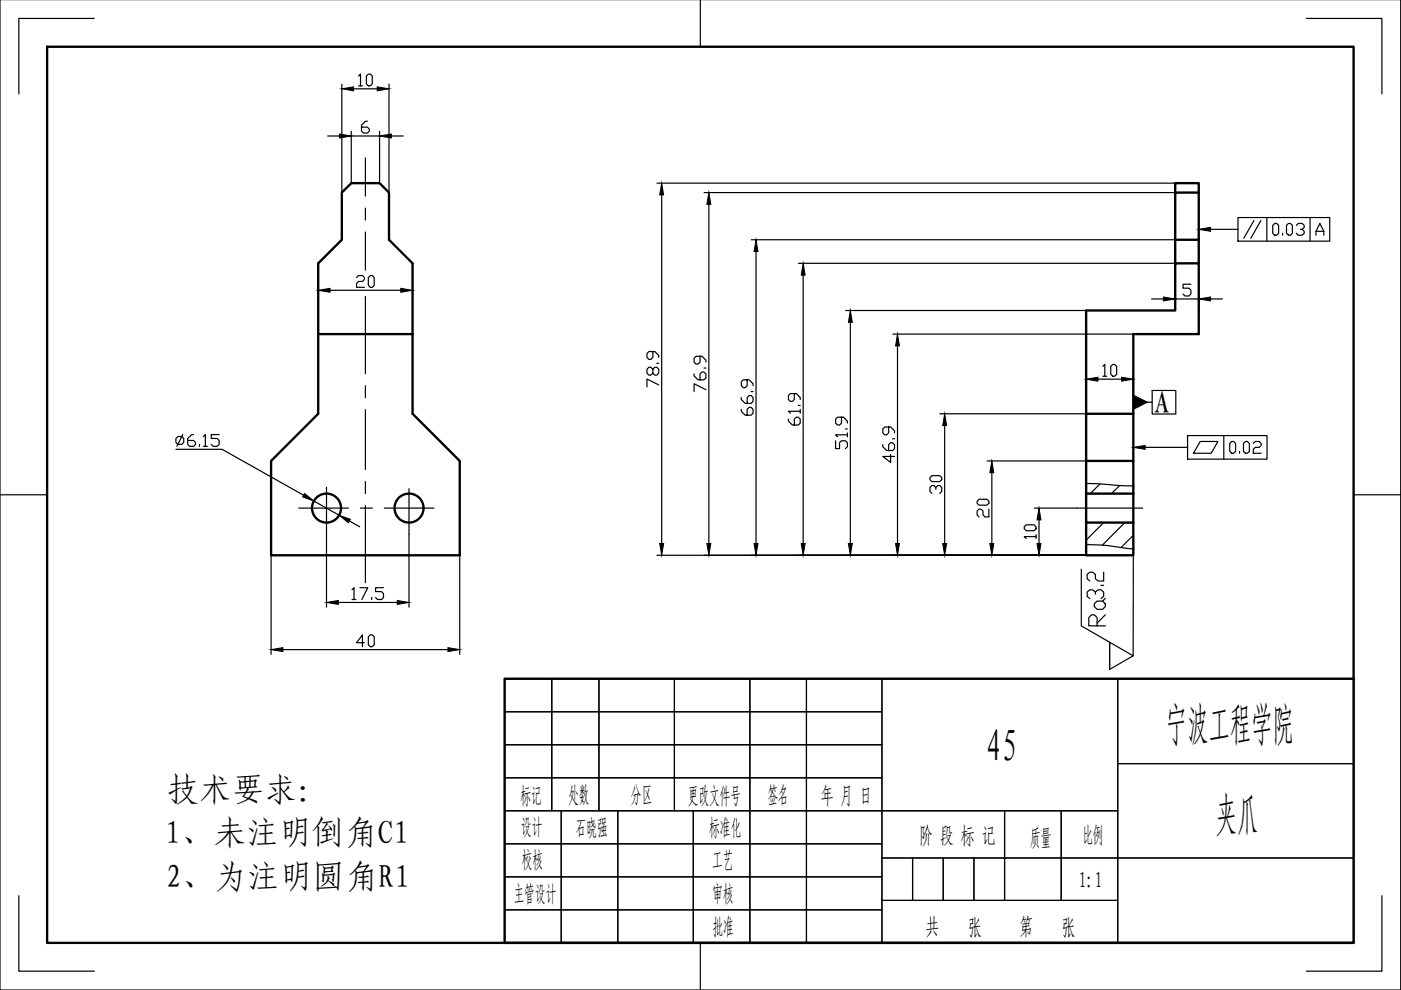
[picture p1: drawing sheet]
<svg xmlns="http://www.w3.org/2000/svg" width="297mm" height="210mm" viewBox="0 0 297 210" stroke-linecap="round" stroke-linejoin="round" font-family="sans-serif">
<g fill="none" stroke="#000" stroke-width=".5">
<path d="M10 9.9h277v190h-277zM72.5 40.8l2-2h6l2 2v10l5 5v31.9l10 10v20h-40v-20l10-10v-31.9l5-5zM249.2 55.8v-5h5v5M249.2 50.8v-10h5v10M249.2 40.8v-2h5v2M67.5 70.8h20M230.3 97.7h10v7M230.3 87.7v-21.9h18.9v-10h5v15h-13.9v16.9M240.3 97.7v-10h-10v17M230.3 110.8v6.9h10v-6.9M230.3 104.7v6.1h10v-6.1M230.3 104.7h10"/>
<path d="M287 143.9h-180v56h180"/>
<circle cx="69.2" cy="107.7" r="3.1"/>
<circle cx="86.7" cy="107.7" r="3.1"/>
</g>
<g fill="none" stroke="#000" stroke-width=".25">
<path d="M77.5 33.5v8.1M77.5 44.1v2.6M77.5 49.2v8.1M77.5 62.9v16.3M77.5 81.8v2.5M77.5 86.9v12.7M63.3 107.7h10.6M69.2 103.3v10M76.4 107.7h2.5M77.5 102.1v2.5M77.5 107.2v16.3M81.5 107.7h10.5"/>
<path d="M86.7 103.6v9.7M228.3 107.7h14"/>
</g>
<!-- layer: 0 -->
<g fill="none" stroke="#000" stroke-width=".25">
<path d="M0 -.1v210h297v-210M148.5 -.1v10M10 9.9h277v190h-277zM20 3.9h-16v16M277 3.9h16v16M0 104.9h10M230.3 102.5l10 .5M230.3 115.5h.6a50.5 50.5 0 0 1 8.8 .8l.6 .1M240.3 117.7v21.3M287 104.9h10M107 143.9h180v56h-180zM107 150.9h80"/>
<path d="M107 157.9h80M117 143.9v28M127 143.9v28M143 143.9v28M159 143.9v56M171 143.9v56M187 143.9v56M237 143.9v56M107 164.9h80M107 171.9h130M107 178.9h80M119 171.9v28"/>
<path d="M131 171.9v28M147 171.9v28M213 171.9v19M225 171.9v19M237 161.9h50M4 189.9v16h16M107 185.9h80M107 192.9h80M148.5 199.9v10M187 190.9h50M187 181.9h100M193.5 181.9v9"/>
<path d="M200 181.9v9M206.5 181.9v9M293 189.9v16h-16"/>
</g>
<path d="M233.2 102.6l-2 2.1M234 110.8l-3.7 3.7M237.4 102.9l-1.7 1.8M238.5 110.8l-4.8 4.8M240.3 104.5l-.2 .2M240.3 113.5l-2.6 2.6" fill="none" stroke="#000" stroke-width=".25"/>
<g fill="none" stroke="#000" stroke-width=".25">
<path d="M107 150.9h80M107 157.9h80M117 143.9v28M127 143.9v28M143 143.9v28M159 143.9v56M171 143.9v56M187 143.9v56M237 143.9v56M107 164.9h80M107 171.9h130M107 178.9h80"/>
<path d="M119 171.9v28M131 171.9v28M147 171.9v28M213 171.9v19M225 171.9v19M237 161.9h50M107 199.9v-56h180v56M107 185.9h80M107 192.9h80M187 190.9h50M187 181.9h100M193.5 181.9v9"/>
<path d="M200 181.9v9M206.5 181.9v9"/>
</g>
<g fill="none" stroke="#000" stroke-width=".25">
<path d="M72.5 17.8v23M75 18.8h5M76 16.1l.4-.4v2.5M76 18.2h.8M77.7 16.1l.4-.4h.4l.4 .4v1.7l-.4 .4h-.4l-.4-.4zM82.5 17.8v23M69.5 28.8h2.5M74.5 27.8v11M74.5 28.8h6M77.9 25.7h-.4l-.9 .8v1.3l.5 .4h.8l.4-.4v-.4l-.4-.4h-1.3M80.5 27.8v11M83 28.8h2.5"/>
<path d="M139.3 38.8h109.9M67.5 55.8v6.8M75.6 58.8l.4-.4h.8l.5 .4v.5l-.5 .4h-.8l-.4 .4v.8h1.7M78.5 58.4h.4l.4 .4v1.7l-.4 .4h-.4l-.4-.4v-1.7zM87.5 55.8v6.8M140.3 41.3v73.9M149.3 40.8h99.9M150.3 43.3v71.9M159.3 50.8h89.9M160.3 53.3v61.9M169.3 55.8h79.9M170.3 58.3v56.9"/>
<path d="M256.7 48.6h5.8M262.5 46.1h19.4v5h-19.4zM265.9 46.8l-2.2 3.7M267.3 46.8l-2.1 3.7M268.6 46.1v5M269.8 47.8l.5-.4h.4l.4 .4v1.7l-.4 .4h-.4l-.5-.4zM271.9 49.5v.4M273.2 47.4h.4l.4 .4v1.7l-.4 .4h-.4l-.4-.4v-1.7zM274.8 47.8l.5-.4h.8l.4 .4v.4l-.4 .4h-.4M276.1 48.6l.4 .4v.5l-.4 .4h-.8l-.5-.4M277.8 46.1v5M279 49.9v-.9l.8-1.6 .9 1.6v.9"/>
<path d="M279 49h1.7M70 61.5h15M138.4 78.3l.4-.4h.4l.5 .4v.8l-.5 .4h-.4l-.4-.4v-.8l-.4-.4h-.4l-.4 .4v.8l.4 .4h.4l.4-.4M138.4 74.5v1.3l-.4 .4h-.4l-.4-.4v-.8l.4-.5h1.2l.9 .9v.4M139.2 77h.5M147.2 79.3v.4l.8 .8h1.2l.5-.4v-.8l-.5-.4h-.4l-.4 .4v1.2M148.4 75.5v1.3l-.4 .4h-.4l-.4-.4v-.9l.4-.4h1.2l.9 .9v.4M149.2 78h.5M179.3 65.8h51M180.3 68.3v46.9M189.3 70.8h51M190.3 73.3v41.9"/>
<path d="M230.3 79.4v8.3h-31M233.8 77.7l.4-.4v2.5M233.8 79.8h.9M235.5 77.7l.4-.4h.4l.4 .4v1.7l-.4 .4h-.4l-.4-.4zM240.3 79.4v8.3M244.2 63.4h2.5M249.2 62.4v3.4M249.2 63.4h5M252.5 60.3h-1.7v.8h1.3l.4 .4v.8l-.4 .5h-.9l-.4-.5M254.2 62.4v3.4M256.7 63.4h2.5M37.3 95.3h9.8l17.3 9.7"/>
<path d="M37.3 93l.4-.4h.8l.5 .4v.8l-.5 .4h-.8l-.4-.4zM38.7 92.1l-1.2 2.5M41 92.1h-.4l-.8 .9v1.2l.4 .4h.8l.5-.4v-.4l-.5-.4h-1.2M42.3 94.2v.4M43.1 92.6l.4-.5v2.5M43.1 94.6h.9M46.5 92.1h-1.7v.9h1.2l.5 .4v.8l-.5 .4h-.8l-.4-.4M139.7 81.6l-2.5-1.2v1.6M149.7 82.6l-2.5-1.2v1.6M157.2 86.8v.4l.8 .8h1.2l.5-.4v-.8l-.5-.4h-.4l-.4 .4v1.2M157.2 84.3v.4l.8 .8h1.2l.5-.4v-.8l-.5-.4h-.4l-.4 .4v1.2M158.4 80.5v1.3l-.4 .4h-.4l-.4-.4v-.9l.4-.4h1.2l.9 .9v.4"/>
<path d="M159.2 83h.5M167.2 88.9v.4l.8 .8h1.2l.5-.4v-.8l-.5-.5h-.4l-.4 .5v1.2M168.4 83.5v1.2l-.4 .4h-.4l-.4-.4v-.8l.4-.4h1.2l.9 .8v.4M169.2 86h.5M169.7 87.2h-2.5l.4 .4M169.7 86.8v.8M177.2 93.5v1.6h.8v-1.2l.4-.4h.8l.5 .4v.8l-.5 .4M178.4 88.4v1.3l-.4 .4h-.4l-.4-.4v-.8l.4-.5h1.2l.9 .9v.4M179.2 90.9h.5M179.7 92.2h-2.5l.4 .4M179.7 91.8v.8M187.2 94.3v.4l.8 .8h1.3l.4-.4v-.8l-.4-.4h-.5l-.4 .4v1.2"/>
<path d="M188.4 90.5v1.3l-.4 .4h-.4l-.4-.4v-.9l.4-.4h1.2l.9 .9v.4M188.8 96.4v1.6l-1.6-1.2h2.5M189.3 93h.4M200.3 90.2v25M209.3 97.7h21M232.8 80.4h5M240.3 85.3h4M242.8 94.9h9M244.3 82.8h5v5h-5zM251.8 92.4h16.8v4.9h-16.8zM254.5 93.6h3.7l-1.4 2.5h-3.8zM259.5 92.4v4.9"/>
<path d="M260.7 94l.4-.4h.5l.4 .4v1.7l-.4 .4h-.5l-.4-.4zM262.8 95.7v.4M264.1 93.6h.4l.4 .4v1.7l-.4 .4h-.4l-.5-.4v-1.7zM265.7 94l.4-.4h.9l.4 .4v.4l-.4 .5h-.9l-.4 .4v.8h1.7M57.5 117.7v21M66.5 106.2l5.4 3M69.2 113.3v15.4M74.1 110.5l2.2 1.2M86.7 113.3v15.4M97.5 117.7v21M139.3 117.7h91M197.6 100.9h1.7l.4 .4v.4l-.4 .4h-1.7l-.4-.4v-.4z"/>
<path d="M198.4 103.8v-.4l-.4-.5h-.4l-.4 .5v.8l.4 .4M198.4 103.4l.4-.5h.5l.4 .5v.8l-.4 .4M207.6 105.9h1.6l.5 .4v.4l-.5 .4h-1.6l-.4-.4v-.4zM209.7 107.9v1.7h-.9l-.4-.4v-.8l-.4-.5h-.4l-.4 .5v.8l.4 .4M210.3 100.2v15M217.2 111.7l.4-.4h1.6l.5 .4v.4l-.5 .4h-1.6l-.4-.4zM219.3 107.7h9M219.7 113.8h-2.5l.4 .4M219.7 113.4v.8M220.3 110.2v5M60 137.7h35M71.7 127.7h12.5"/>
<path d="M74.6 125l.5-.4v2.5M74.6 127.1h.9M76.3 124.6h1.7l-1.3 2.5M77.3 136.3h-1.7l1.2-1.7v2.5M78.5 134.6h.4l.4 .4v1.7l-.4 .4h-.4l-.4-.4v-1.7zM78.8 126.7v.4M81.3 124.6h-1.7v.8h1.3l.4 .5v.8l-.4 .4h-.8l-.5-.4"/>
</g>
<g fill="#000" stroke="#000" stroke-width=".21">
<path d="M72.5 18.8l2.5-.4v.9zM80 18.4l2.5 .4-2.5 .5zM72 28.4l2.5 .4-2.5 .5zM80.5 28.8l2.5-.4v.9zM140.3 38.8l.4 2.5h-.8zM150.3 40.8l.4 2.5h-.8zM160.3 50.8l.4 2.5h-.8zM170.3 55.8l.4 2.5h-.8zM254.2 48.6l2.5-.4v.8zM67.5 61.5l2.5-.4v.9zM85 61.1l2.5 .4-2.5 .5zM180.3 65.8l.4 2.5h-.8z"/>
<path d="M190.3 70.8l.4 2.5h-.8zM230.3 80.4l2.5-.4v.8zM237.8 80l2.5 .4-2.5 .4zM246.7 63l2.5 .4-2.5 .4zM254.2 63.4l2.5-.4v.8zM200.3 87.7l.4 2.5h-.8zM240.3 83.8l3 1.5-3 1.5zM240.3 94.9l2.5-.5v.9zM64.6 104.6l1.9 1.6-2.3-.8zM71.9 109.2l2.4 .9-.4 .7zM139.9 115.2h.8l-.4 2.5zM149.9 115.2h.8l-.4 2.5z"/>
<path d="M159.9 115.2h.8l-.4 2.5zM169.9 115.2h.8l-.4 2.5zM179.9 115.2h.8l-.4 2.5zM189.9 115.2h.8l-.4 2.5zM199.9 115.2h.8l-.4 2.5zM209.9 115.2h.8l-.4 2.5zM210.3 97.7l.4 2.5h-.8zM219.9 115.2h.8l-.4 2.5zM220.3 107.7l.4 2.5h-.8zM57.5 137.7l2.5-.4v.8zM69.2 127.7l2.5-.4v.8zM84.2 127.3l2.5 .4-2.5 .4z"/>
<path d="M95 137.3l2.5 .4-2.5 .4z"/>
</g>
<path d="M229.3 120.7v12l11 6.3-5 2.9M235.3 136.2v5.7v-5.7" fill="none" stroke="#000" stroke-width=".25"/>
<g font-size="9.7">
<text x="209" y="161.6">45</text>
<text x="247.2" y="157.2">宁波工程学院</text>
<text x="257.8" y="176.1">夹爪</text>
</g>
<g font-size="7.1">
<text x="234.9" y="128.1" transform="rotate(-90 234.9 128.1)">3.2</text>
<text x="235.3" y="134.1" transform="rotate(-90 235.3 134.1)">Ra</text>
</g>
<g font-size="6.9">
<text x="244.6" y="87.8">A</text>
<text x="35.4" y="169.9">技术要求：</text>
<text x="35" y="179.1">1、未注明倒角C1</text>
<text x="35.2" y="188.2">2、为注明圆角R1</text>
</g>
<g font-size="4.8">
<text x="110.4" y="170.4">标记</text>
<text x="120.4" y="170.3">处数</text>
<text x="133.8" y="170.2">分区</text>
<text x="145.8" y="170.4">更改文件号</text>
<text x="162.7" y="170.3">签名</text>
<text x="174" y="170.4">年 月 日</text>
<text x="110.5" y="177.1">设计</text>
<text x="122" y="177.2">石晓强</text>
<text x="150.4" y="177.3">标准化</text>
<text x="194.8" y="178.9">阶 段 标 记</text>
<text x="218.4" y="179.5">质量</text>
<text x="229.5" y="178.8">比例</text>
<text x="110.6" y="184.1">校核</text>
<text x="151" y="184">工艺</text>
<text x="108.9" y="191.4">主管设计</text>
<text x="151" y="191.4">审核</text>
<text x="228.7" y="188.3">1:1</text>
<text x="151" y="198.3">批准</text>
<text x="196.2" y="198.3">共</text>
<text x="205.2" y="198.3">张</text>
<text x="216.1" y="198.3">第</text>
<text x="225.1" y="198.3">张</text>
</g>
</svg>
